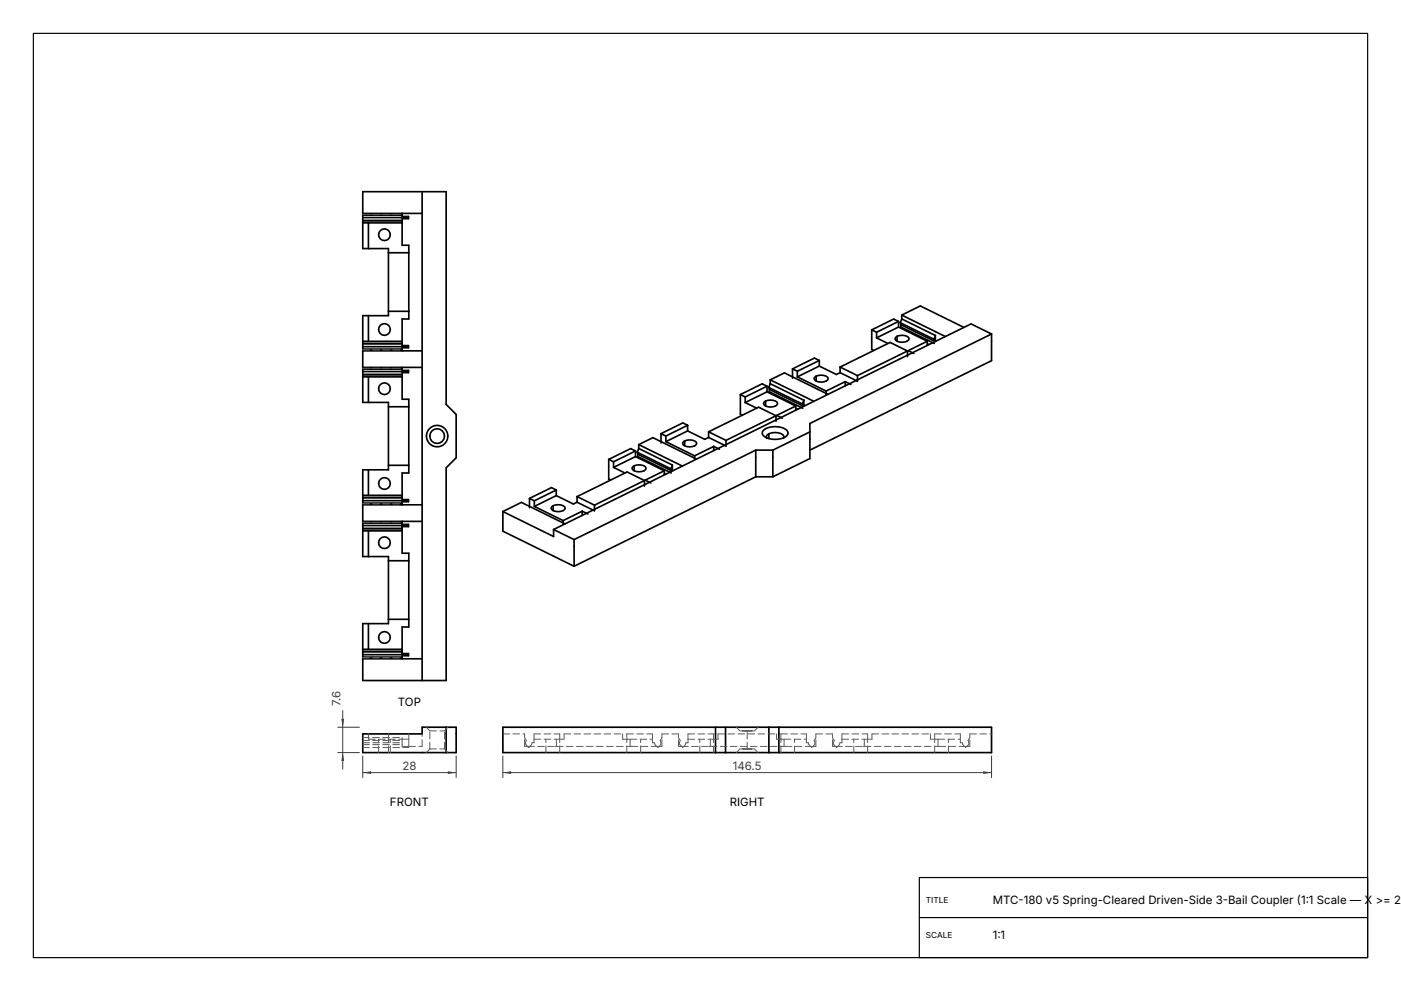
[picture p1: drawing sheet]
<svg xmlns="http://www.w3.org/2000/svg" width="420mm" height="297mm" viewBox="0 0 420 297" stroke-linecap="round" stroke-linejoin="round" font-family="sans-serif">
<g fill="none" stroke="#000" stroke-width=".5">
<path d="M108.8 57.5h24.9v63.7l3 3v13l-3 3v63.7h-24.9v-17h7.6v-20.1h-7.6v-26h7.6v-20.2h-7.6v-26h7.6v-20.1h-7.6zM126.5 57.5v146.4M108.8 66.8h11.7M108.8 66.2h11.7M108.8 66.1h11.7M108.8 65.2h13.6M108.8 64.5h11.7M108.8 64h17.7M110.4 66.8v7.7M116.4 75.8h6.2M120.5 64v.9h1.9v.6h-1.9v8h2.1v22.1h-2.1v8h1.9v.6h-1.9v.9M110.4 94.6v7.7"/>
<path d="M116.4 93.3h6.2M261.3 98.9v5.8l.6 .3M261.3 98.9l1.5 .7M262.8 99.6v1.7M269.4 96.3l-1.5-.7-6.6 3.3M269.4 98l-6.6 3.3M269.4 96.3l-6.6 3.3M269.4 96.3v1.7M269.4 98l8.6 4.3M269.9 96.7l10.1 5M269.9 96.7l.2 .6M270.1 97.3l-.1 .7 10.1 4.9"/>
<path d="M270.1 97.3l10.1 5-.2-.6M270.3 94.4l5.6-2.7 13.1 6.4M270.3 95.6l-.4 1.1M270.3 94.4v1.2M270.3 95.6l10.1 4.9M270.3 94.4l13.1 6.5M108.8 112.9h11.7M108.8 112.3h11.7M108.8 112.2h11.7M108.8 111.4h13.6M108.8 110.6h11.7M108.8 110.1h17.7"/>
<path d="M108.8 105.1h17.7M108.8 104.6h11.7M108.8 103.9h13.6M108.8 103h11.7M108.8 102.9h11.7M108.8 102.3h11.7M110.4 112.9v7.7M120.5 110.1v.9h1.9v.7h-1.9v8h2.1v22.1h-2.1v7.9h1.9v.7h-1.9v.9M221.9 118.3v5.8l.6 .3M221.9 118.3l1.5 .7M223.4 119v1.6M229.9 115.7l-1.4-.7-6.6 3.3"/>
<path d="M229.9 117.4l-6.5 3.2M229.9 115.7l-6.5 3.3M229.9 115.7v1.7M229.9 117.4l8.7 4.3M230.5 116.1l10 5M230.5 116.1l.2 .6M230.7 116.7l-.1 .7 10.1 4.9M230.7 116.7l10.1 5-.3-.6M230.9 113.8l4.3-2.1 13 6.5M230.9 115l-.4 1.1M230.9 113.8v1.2M230.9 115l10.1 5"/>
<path d="M230.9 113.8l13.1 6.5M237.6 110.6v2.7M237.6 110.6l1.4 .7M239 111.3v1.7M239 113l8.7 4.2M241 120l-.5 1.1M241 120v1.7M244.2 113.1a3.3 3.3 0 0 1 3.9 0l.2 .4a2.67 2.67 0 0 1-4.2 0zM244.7 112.7v1.5M245.6 108l-1.4-.7-6.6 3.3M245.6 109.7l-6.6 3.3M245.6 108l-6.6 3.3"/>
<path d="M245.6 108v1.7M245.6 109.7l5.1 2.5 1.1-.5M247.7 117.2v1.1M251.8 110v1.7M251.8 111.7l5.3 2.6v-1.7M251.8 110l5.3 2.6M253.4 114.4l-5.7 2.8M253.4 114.4v1.2M253.4 114.4l1.7 .8M262.8 101.3l3.4 1.6M268.5 101.1a3.3 3.3 0 0 1 3.9 0l.1 .4a2.67 2.67 0 0 1-4.2 0zM268.9 100.8v1.5"/>
<path d="M272.1 105.2l-15 7.4M272.1 105.2l-5.3-2.6-15 7.4M272.1 105.2v1.7M278 102.3l-5.7 2.8 1.7 .8M278 102.3v1.1l.5-.3M280.4 100.5l-.4 1.2M280.4 100.5v1.8M297.3 100.1v8l-54.5 26.8M297.3 100.1l-6.2-3-125.1 61.6M297.3 100.1l-54.5 26.8v10.5l-11.1 5.5M116.4 139.5h6.2M116.4 121.9h6.2"/>
<path d="M182.5 137.7v5.9l.6 .3M182.5 137.7l1.4 .7M183.9 138.4v1.7M189.6 140a3.3 3.3 0 0 1 3.9 0l.2 .4a2.67 2.67 0 0 1-4.2 0zM190.1 139.6v1.5M190.5 135.2l-1.4-.8-6.6 3.3M190.5 136.8l-6.6 3.3M190.5 135.2l-6.6 3.2M190.5 135.2v1.6M190.5 136.8l8.6 4.3M191 135.5l10.1 5M191 135.5l.3 .6"/>
<path d="M191.3 136.1l-.1 .7 10 5M191.3 136.1l10 5-.2-.6M191.5 133.2l4.2-2 13.1 6.4M191.5 134.4l-.5 1.1M191.5 133.2v1.2M191.5 134.4l10.1 5M191.5 133.2l13.1 6.5M198.2 130v2.8M198.2 130l1.4 .7M199.6 130.7v1.7M199.6 132.4l8.6 4.2M201.6 139.4l-.5 1.1"/>
<path d="M201.6 139.4v1.8M204.8 132.5a3.3 3.3 0 0 1 3.9 0l.2 .4a2.67 2.67 0 0 1-4.3 0zM205.2 132.2v1.4M206.1 127.5l-1.4-.8-6.5 3.3M206.1 129.1l-6.5 3.3M206.1 127.5l-6.5 3.2M206.1 129.1l5.2 2.6 1.1-.6M206.1 127.5v1.6M208.2 136.6v1.1M212.4 129.4v1.7M212.4 131.1l5.2 2.6v-1.7M212.4 129.4l5.2 2.6"/>
<path d="M214 133.8l-5.8 2.8M214 133.8v1.3M214 133.8l1.7 .8M223.4 120.6l3.4 1.7M226.6 134.9l-54.5 26.8M226.6 134.9v8M226.6 134.9h5.1M228.8 129a6 6 0 0 1 7.2 0 1.31 1.31 0 0 1-.9 2.1 6.3 6.3 0 0 1-6.3-.6l-.3-.7zM229.1 120.5a3.3 3.3 0 0 1 3.9 0l.1 .4a2.67 2.67 0 0 1-4.2 0zM229.5 120.2v1.5M230.5 130l-.6 .4-.2 .5 .2 .5M230.5 130l.9-.3h2l1.4 .7 .2 .5-.2 .5"/>
<path d="M230.5 130v1.4M231.7 134.9v8M232.6 124.6l-15 7.4M232.6 124.6l-5.2-2.6-15 7.4M232.6 124.6v1.7M238.6 121.7l-5.8 2.8 1.7 .8M238.6 121.7v1.1l.5-.3M242.8 129.4l-11.1 5.5M108.8 159.1h11.7M108.8 158.5h11.7M108.8 158.4h11.7M108.8 157.5h13.6"/>
<path d="M108.8 156.8h11.7M108.8 156.3h17.7M108.8 151.3h17.7M108.8 150.8h11.7M108.8 150.1h13.6M108.8 149.2h11.7M108.8 149.1h11.7M108.8 148.5h11.7M110.4 140.8v7.7M110.4 159.1v7.7M120.5 156.3v.9h1.9v.6h-1.9v8h2.1v22.1h-2.1v8h1.9v.6h-1.9v.9M150.8 153.3v5.9l21.3 10.5"/>
<path d="M150.8 153.3l5.5-2.7 13.1 6.4M150.8 153.3l15.2 7.5v-2.1M158.7 149.4v2.8M158.7 149.4l1.5 .7M160.2 150.1v1.7M160.2 151.8l8.6 4.2M165.4 151.9a3.3 3.3 0 0 1 3.9 0l.1 .4a2.67 2.67 0 0 1-4.2 0zM165.8 151.6v1.4M166 158.7l6.1 3M166.8 146.9l-1.5-.8-6.6 3.3M166.8 148.5l-6.6 3.3M166.8 146.9l-6.6 3.2"/>
<path d="M166.8 146.9v1.6M166.8 148.5l5.1 2.6 1.1-.6M168.8 156v1.1M173 148.8v1.7M173 150.5l5.2 2.6v-1.7M173 148.8l5.2 2.6M174.5 153.2l-5.7 2.8M174.5 153.2v1.3M174.5 153.2l1.7 .8M183.9 140.1l3.5 1.7M193.2 144l-15 7.4M193.2 144l-5.2-2.6-15 7.4"/>
<path d="M193.2 144v1.7M199.1 141.1l-5.7 2.8 1.7 .8M199.1 141.1v1.1l.6-.3M226.6 142.9l-54.5 26.8M226.6 142.9h5.1M116.4 168.1h6.2M172.1 161.7v8M108.8 197.4h17.7M108.8 196.9h11.7M108.8 196.2h13.6M108.8 195.3h11.7M108.8 195.2h11.7"/>
<path d="M108.8 194.6h11.7M110.4 186.9v7.7M116.4 185.6h6.2M108.8 220h17.7v-2h10.2v7.6h-27.9zM133.7 218v7.6M150.8 218h146.5v7.6h-146.5zM214.5 218v7.6M217.5 218v7.6M230.5 218v7.6M233.5 218v7.6"/>
<circle cx="115.3" cy="70.4" r="1.75"/>
<circle cx="115.2" cy="98.7" r="1.75"/>
<circle cx="115.2" cy="116.5" r="1.75"/>
<circle cx="131" cy="130.7" r="3.2"/>
<circle cx="131" cy="130.7" r="2.2"/>
<circle cx="115.2" cy="144.9" r="1.75"/>
<circle cx="115.2" cy="162.7" r="1.75"/>
<circle cx="115.2" cy="191.1" r="1.75"/>
</g>
<g fill="none" stroke="#5a5a5a" stroke-width=".3" stroke-dasharray="2 1">
<path d="M108.8 64.3h11.7M108.8 64.2h11.7M108.8 110.5h11.7M108.8 110.4h11.7M108.8 104.9h11.7M108.8 104.8h11.7M108.8 156.6h11.7M108.8 156.5h11.7M108.8 151h11.7M108.8 150.9h11.7M108.8 197.2h11.7M108.8 197.1h11.7"/>
<path d="M127.8 218l1 1M128.8 219h4.4M133.2 219l1.1-1M150.8 220h6.5M160.1 220h7.7M169.1 220h17.5M187.9 220h7.7M198.4 220h5M206.3 220h7.6M215.2 220h17.6M220.8 218l1 1M224 219h-2.2h2.2"/>
<path d="M224 219h2.2h-2.2M226.2 219l1-1M234.1 220h7.6M244.6 220h5M252.4 220h7.7M261.4 220h17.6M280.2 220h7.7M290.7 220h6.6M108.8 224h13.6M108.8 223.2h11.7M108.8 222.6h11.7M108.8 221.9h11.7"/>
<path d="M108.8 221.1h11.7M110.4 221.5v-1.5M110.4 221.5h6M113.5 225.6v-4.1M116.4 225.6v-4.1M116.4 221.5v-1.5M116.5 221.5h4M117 225.6v-4.1M120.5 223.7v-.5M120.5 223.2v-1.7M120.5 221.5v-.4M120.5 223.7h1.9"/>
<path d="M120.6 221.5h2M122.4 224v-.3M122.5 223.7h.1M122.6 223.7v-2.2M122.6 221.5v-1.5M122.6 223.7h3.9M126.5 223.7v-3.7M127.8 225.6l1-1.1M128.8 224.5v-5.5M128.8 224.5h4.4M133.2 224.5v-5.5M133.2 224.5l1.1 1.1"/>
<path d="M157.3 223.7v-2.6M157.3 221v-1M157.3 223.7h.9M157.5 222.6l.3-.7M157.6 223.2l-.1-.6M157.6 223.2l.9 .8M157.8 221.9l-.5-.8M158.2 223.7h8.3M158.5 224l.3-.3M158.8 223.7l.6-.5M159.4 223.2l.1-.6M159.5 222.6h.6"/>
<path d="M160.1 222.6v-1.1M160.1 221.5v-1.5M160.1 221.5h6.7M163.7 225.6v-4.1M166.5 223.7h.3M166.8 223.7v-2.2M166.8 221.5h1M166.8 223.7h22.4M167.8 225.6v-4.1M167.8 221.5v-1.5M167.8 221.5h1.3M169.1 221.5v-1.5"/>
<path d="M186.6 221.5v-1.5M186.6 221.5h1.3M187.9 225.6v-4.1M187.9 221.5v-1.5M187.9 221.5h1M188.9 223.7v-2.2M188.9 221.5h6.7M189.2 223.7h7.7M192 225.6v-4.1M195.6 222.6v-1.1M195.6 221.5v-1.5M195.6 222.6h.6"/>
<path d="M196.3 223.2l-.1-.6M196.9 223.7l-.6-.5M196.9 223.7h1.5M197.2 224l-.3-.3M197.2 224l.3-.3M197.5 223.7l.6-.5M197.9 221.9l.5-.8M198.1 223.2l.1-.6M198.2 222.6l-.3-.7M198.4 223.7v-2.6M198.4 221v-1M203.4 223.7v-2.6"/>
<path d="M203.4 221v-1M203.4 223.7h.9M203.7 222.6l.2-.7M203.8 223.2l-.1-.6M203.8 223.2l.8 .8M203.9 221.9l-.5-.8M204.3 223.7h8.3M204.6 224l.4-.3M205 223.7l.5-.5M205.5 223.2l.1-.6M205.6 222.6h.7M206.3 222.6v-1.1"/>
<path d="M206.3 221.5v-1.5M206.3 221.5h6.7M209.8 225.6v-4.1M212.6 223.7h.4M213 223.7v-2.2M213 223.7h22M213 221.5h.9M213.9 225.6v-4.1M213.9 221.5v-1.5M213.9 221.5h1.3M215.2 221.5v-1.5M220.8 225.6l1-1.1"/>
<path d="M224 224.5h-2.2h2.2M224 224.5v-5.5M224 224.5h2.2h-2.2M226.2 224.5l1 1.1M232.8 221.5v-1.5M232.8 221.5h1.3M234.1 225.6v-4.1M234.1 221.5v-1.5M234.1 221.5h.9M235 223.7v-2.2M235 223.7h.4M235.1 221.5h6.6"/>
<path d="M235.4 223.7h7.6M238.2 225.6v-4.1M241.7 222.6v-1.1M241.7 221.5v-1.5M241.7 222.6h.7M242.5 223.2l-.1-.6M243 223.7l-.5-.5M243 223.7h1.6M243.4 224l-.4-.3M243.4 224l.3-.3M243.7 223.7l.5-.5M244.1 221.9l.5-.8"/>
<path d="M244.2 223.2l.1-.6M244.3 222.6l-.2-.7M244.6 223.7v-2.6M244.6 221v-1M249.6 223.7v-2.6M249.6 221v-1M249.6 223.7h.9M249.8 222.6l.3-.7M249.9 223.2l-.1-.6M249.9 223.2l.9 .8M250.1 221.9l-.5-.8M250.5 223.7h8.3"/>
<path d="M250.8 224l.3-.3M251.1 223.7l.6-.5M251.7 223.2l.1-.6M251.8 222.6h.6M252.4 222.6v-1.1M252.4 221.5v-1.5M252.4 221.5h6.7M256 225.6v-4.1M258.8 223.7h.3M259.1 223.7v-2.2M259.1 221.5h1M259.1 223.7h22.4"/>
<path d="M260.1 225.6v-4.1M260.1 221.5v-1.5M260.1 221.5h1.3M261.4 221.5v-1.5M279 221.5v-1.5M279 221.5h1.2M280.2 225.6v-4.1M280.2 221.5v-1.5M280.2 221.5h1M281.2 223.7v-2.2M281.2 221.5h6.7M281.5 223.7h7.7"/>
<path d="M284.3 225.6v-4.1M287.9 222.6v-1.1M287.9 221.5v-1.5M287.9 222.6h.6M288.6 223.2l-.1-.6M288.6 223.2l.9 .8M289.2 223.7h1.5M289.5 224l.3-.3M289.8 223.7l.6-.5M290.2 221.9l.5-.8M290.4 223.2l.1-.6M290.5 222.6l-.3-.7"/>
<path d="M290.7 223.7v-2.6M290.7 221v-1"/>
</g>
<path d="M108.8 226.6v6.5M108.8 231.6h27.9M136.7 226.6v6.5" fill="none" stroke="#3c3c3c" stroke-width=".3"/>
<g fill="#3c3c3c">
<path d="M108.8 231.6l2.5-.5v.9z"/>
<path d="M134.2 231.1l2.5 .5-2.5 .4z"/>
</g>
<path d="M101.2 218h6.6M102.8 213v17.6M101.2 225.6h6.6" fill="none" stroke="#3c3c3c" stroke-width=".3"/>
<g fill="#3c3c3c">
<path d="M102.8 225.6l.4 2.5h-.9z"/>
<path d="M102.3 215.5h.9l-.4 2.5z"/>
</g>
<path d="M150.8 226.6v6.5M150.8 231.6h146.5M297.3 226.6v6.5" fill="none" stroke="#3c3c3c" stroke-width=".3"/>
<g fill="#3c3c3c">
<path d="M150.8 231.6l2.5-.5v.9z"/>
<path d="M294.8 231.1l2.5 .5-2.5 .4z"/>
</g>
<path d="M10 10h400v277h-400zM275.6 263h134.4v24h-134.4zM275.6 275h134.4" fill="none" stroke="#000" stroke-width=".35"/>
<g font-size="3.4" fill="#3c3c3c">
<text x="102.1" y="211.6" transform="rotate(-90 102.1 211.6)">7.6</text>
<text x="120.6" y="230.9">28</text>
<text x="219.7" y="230.9">146.5</text>
</g>
<g font-size="3.4">
<text x="119.3" y="211.5">TOP</text>
<text x="116.9" y="241.6">FRONT</text>
<text x="218.8" y="241.6">RIGHT</text>
<text x="297.6" y="271">MTC-180 v5 Spring-Cleared Driven-Side 3-Bail Coupler (1:1 Scale — X &gt;= 28</text>
<text x="297.6" y="281.5">1:1</text>
</g>
<g font-size="2.5">
<text x="277.6" y="270.7">TITLE</text>
<text x="277.6" y="281.2">SCALE</text>
</g>
</svg>
